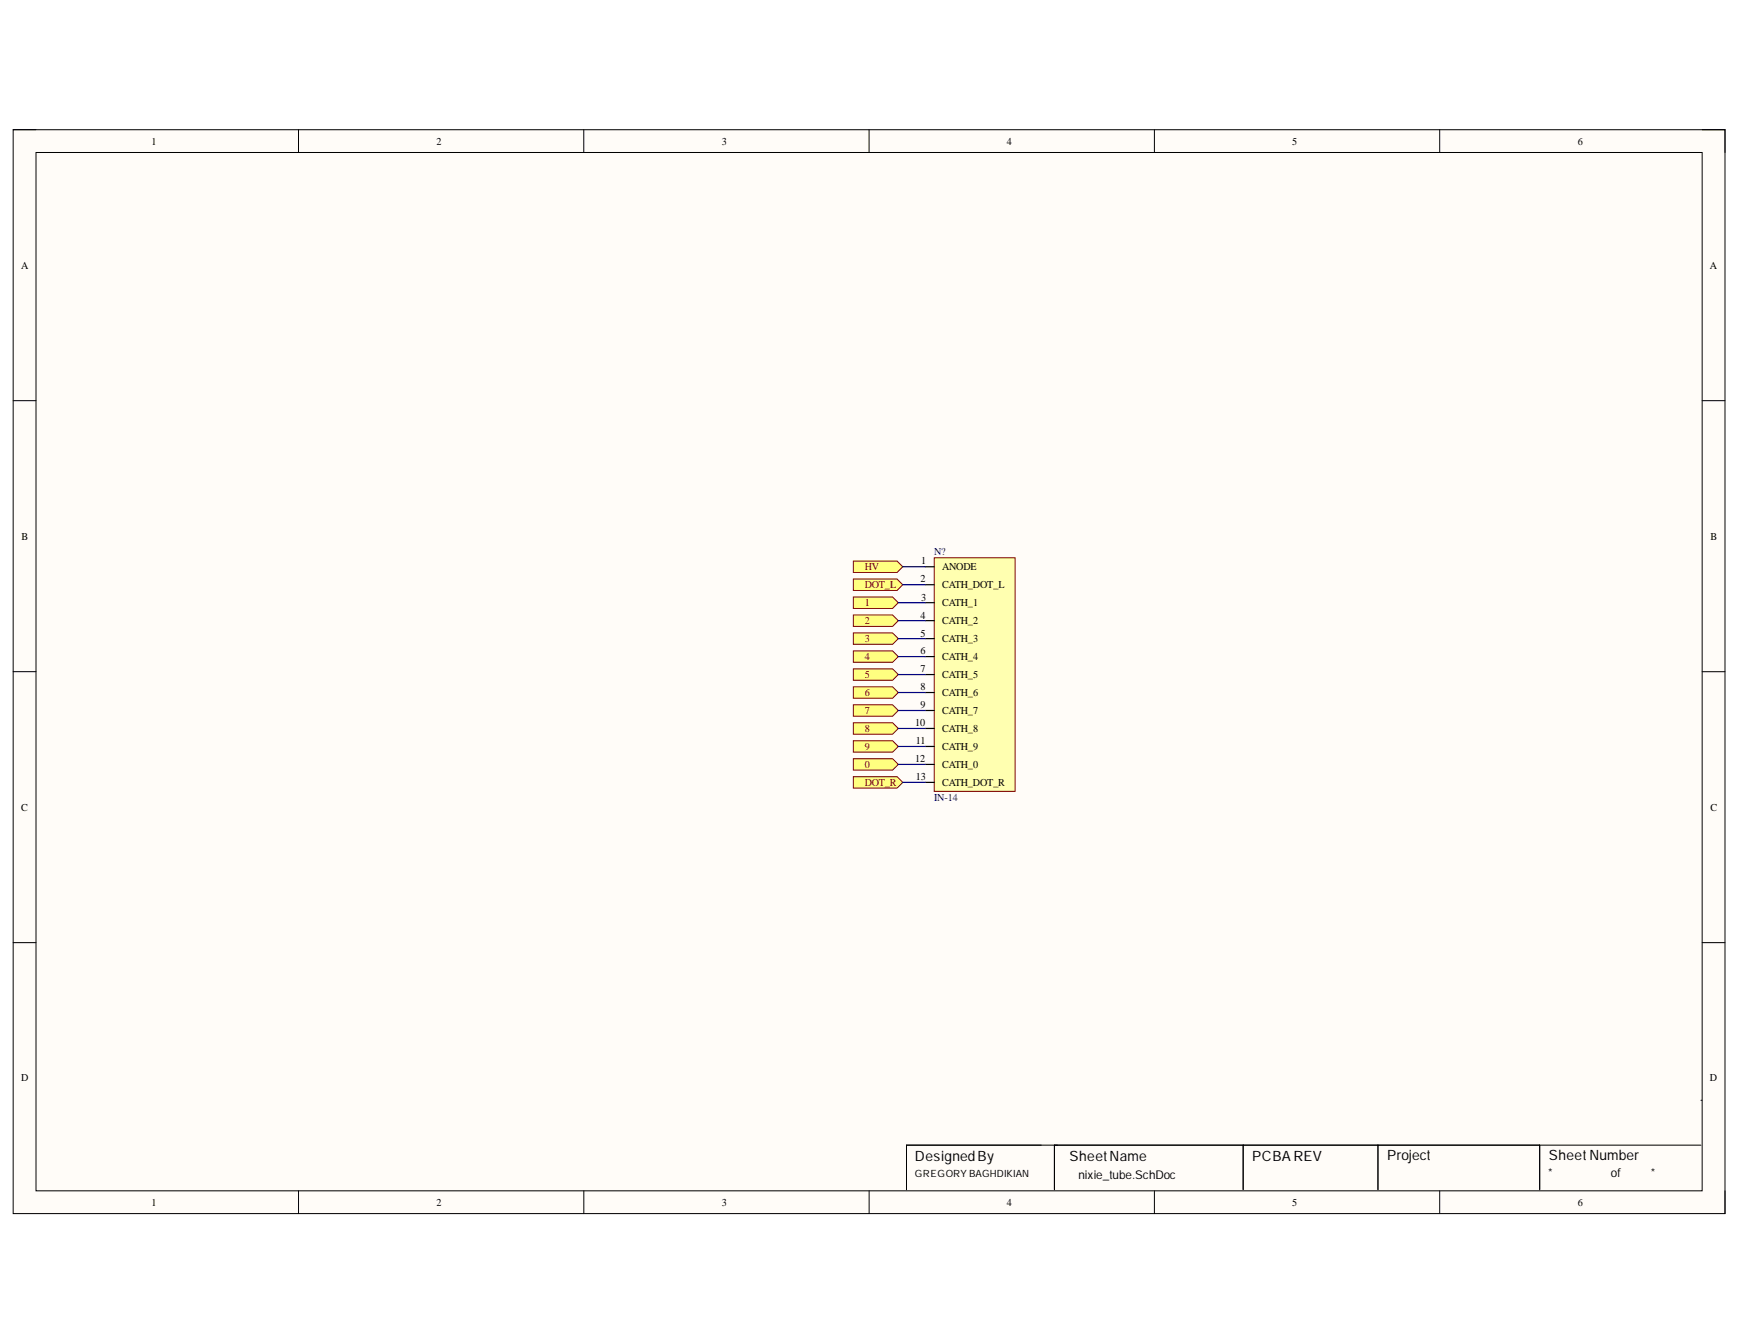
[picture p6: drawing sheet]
<svg xmlns="http://www.w3.org/2000/svg" width="279mm" height="216mm" viewBox="0 0 279 216" stroke-linecap="round" stroke-linejoin="round" font-family="sans-serif">
<path d="M2.1 20.8h275.1v174.2h-275.1z" fill-rule="evenodd" fill="#fffcf8"/>
<path d="M2.1 20.8h275.1v174.2h-275.1z" fill="none" stroke="#000" stroke-width=".16"/>
<path d="M5.8 24.5h267.7v166.8h-267.7z" fill-rule="evenodd" fill="#fffcf8"/>
<g fill="none" stroke="#000" stroke-width=".16">
<path d="M2.1 20.8h3.7M5.8 24.5h267.7v166.8h-267.7zM48 20.8v3.7M93.8 20.8v3.7M139.6 20.8v3.7M185.5 20.8v3.7M231.3 20.8v3.7M273.5 20.8h3.7v3.7M2.1 64.4h3.7M273.5 64.4h3.7M2.1 107.9h3.7M273.5 107.9h3.7"/>
<path d="M2.1 151.4h3.7M273.5 151.4h3.7M273.3 176.7h.1M48 191.3v3.7M93.8 191.3v3.7M139.6 191.3v3.7M169.4 184v7.1M185.5 191.3v3.7M199.7 184v7.1M221.4 184v7.1M231.3 191.3v3.7M247.4 184v7.1"/>
<path d="M273.3 184h-127.7v7.1M277.2 191.3v3.7"/>
</g>
<path d="M137.1 93h7l.9 .9-.9 .9h-7z" fill-rule="evenodd" fill="#ffff80"/>
<path d="M137.1 93h7l.9 .9-.9 .9h-7z" fill="none" stroke="#800000" stroke-width=".16"/>
<path d="M137.1 95.9h6.3l.9 .9-.9 .9h-6.3z" fill-rule="evenodd" fill="#ffff80"/>
<path d="M137.1 95.9h6.3l.9 .9-.9 .9h-6.3z" fill="none" stroke="#800000" stroke-width=".16"/>
<path d="M137.1 98.8h6.3l.9 .9-.9 .9h-6.3z" fill-rule="evenodd" fill="#ffff80"/>
<path d="M137.1 98.8h6.3l.9 .9-.9 .9h-6.3z" fill="none" stroke="#800000" stroke-width=".16"/>
<path d="M137.1 101.7h6.3l.9 .9-.9 .9h-6.3z" fill-rule="evenodd" fill="#ffff80"/>
<path d="M137.1 101.7h6.3l.9 .9-.9 .9h-6.3z" fill="none" stroke="#800000" stroke-width=".16"/>
<path d="M137.1 104.6h6.3l.9 .9-.9 .9h-6.3z" fill-rule="evenodd" fill="#ffff80"/>
<path d="M137.1 104.6h6.3l.9 .9-.9 .9h-6.3z" fill="none" stroke="#800000" stroke-width=".16"/>
<path d="M137.1 107.4h6.3l.9 1-.9 .9h-6.3z" fill-rule="evenodd" fill="#ffff80"/>
<path d="M137.1 107.4h6.3l.9 1-.9 .9h-6.3z" fill="none" stroke="#800000" stroke-width=".16"/>
<path d="M137.1 110.3h6.3l.9 .9-.9 1h-6.3z" fill-rule="evenodd" fill="#ffff80"/>
<path d="M137.1 110.3h6.3l.9 .9-.9 1h-6.3z" fill="none" stroke="#800000" stroke-width=".16"/>
<path d="M137.1 113.2h6.3l.9 .9-.9 1h-6.3z" fill-rule="evenodd" fill="#ffff80"/>
<path d="M137.1 113.2h6.3l.9 .9-.9 1h-6.3z" fill="none" stroke="#800000" stroke-width=".16"/>
<path d="M137.1 116.1h6.3l.9 .9-.9 .9h-6.3z" fill-rule="evenodd" fill="#ffff80"/>
<path d="M137.1 116.1h6.3l.9 .9-.9 .9h-6.3z" fill="none" stroke="#800000" stroke-width=".16"/>
<path d="M137.1 119h6.3l.9 .9-.9 .9h-6.3z" fill-rule="evenodd" fill="#ffff80"/>
<path d="M137.1 119h6.3l.9 .9-.9 .9h-6.3z" fill="none" stroke="#800000" stroke-width=".16"/>
<path d="M137.1 121.9h6.3l.9 .9-.9 .9h-6.3z" fill-rule="evenodd" fill="#ffff80"/>
<path d="M137.1 121.9h6.3l.9 .9-.9 .9h-6.3z" fill="none" stroke="#800000" stroke-width=".16"/>
<path d="M137.1 124.8h7l.9 .9-.9 .9h-7z" fill-rule="evenodd" fill="#ffff80"/>
<path d="M137.1 124.8h7l.9 .9-.9 .9h-7z" fill="none" stroke="#800000" stroke-width=".16"/>
<path d="M150.1 89.6h13v37.5h-13z" fill-rule="evenodd" fill="#ffffb0"/>
<path d="M150.1 89.6h13v37.5h-13z" fill="none" stroke="#800000" stroke-width=".16"/>
<g fill="none" stroke="#000" stroke-width=".19">
<path d="M148.7 91h1.4M148.7 93.9h1.4M148.7 96.8h1.4M148.7 99.7h1.4M148.7 102.6h1.4M148.7 105.5h1.4M148.7 108.4h1.4M148.7 111.2h1.4M148.7 114.1h1.4M148.7 117h1.4M148.7 119.9h1.4M148.7 122.8h1.4"/>
<path d="M148.7 125.7h1.4"/>
</g>
<path d="M144.3 99.7h4.4M144.3 96.8h4.4M145 93.9h3.7M144.3 117h4.4M144.3 114.1h4.4M144.3 111.2h4.4M144.3 108.4h4.4M144.3 105.5h4.4M144.3 119.9h4.4M144.3 102.6h4.4M144.3 122.8h4.4M145 125.7h3.7" fill="none" stroke="#000080" stroke-width=".19"/>
<path d="M137.1 90.1h7l.9 .9-.9 1h-7z" fill-rule="evenodd" fill="#ffff80"/>
<path d="M137.1 90.1h7l.9 .9-.9 1h-7z" fill="none" stroke="#800000" stroke-width=".16"/>
<path d="M145 91h3.7" fill="none" stroke="#000080" stroke-width=".19"/>
<g font-size="2.3">
<text x="147" y="186.5">DesignedBy</text>
<text x="171.8" y="186.5">SheetName</text>
<text x="201.2" y="186.5">PCBAREV</text>
<text x="222.9" y="186.4">Project</text>
<text x="248.8" y="186.4">SheetNumber</text>
</g>
<g font-size="1.9">
<text x="173.3" y="189.5">nixie_tube.SchDoc</text>
<text x="248.8" y="189">*</text>
<text x="258.8" y="189">of</text>
<text x="265.3" y="189">*</text>
</g>
<g font-size="1.7">
<text x="24.4" y="23.3">1</text>
<text x="70.1" y="23.3">2</text>
<text x="116" y="23.3">3</text>
<text x="161.8" y="23.3">4</text>
<text x="207.6" y="23.3">5</text>
<text x="253.5" y="23.3">6</text>
<text x="3.4" y="43.1">A</text>
<text x="274.7" y="43.1">A</text>
<text x="3.5" y="86.7">B</text>
<text x="274.8" y="86.7">B</text>
<text x="147.9" y="93.5">2</text>
<text x="148" y="90.7">1</text>
<text x="151.4" y="91.6">ANODE</text>
<text x="151.4" y="94.5">CATH_DOT_L</text>
<text x="147.9" y="99.4">4</text>
<text x="148" y="96.5">3</text>
<text x="151.4" y="97.4">CATH_1</text>
<text x="151.4" y="100.2">CATH_2</text>
<text x="147.9" y="102.3">5</text>
<text x="147.9" y="105.1">6</text>
<text x="151.4" y="103.2">CATH_3</text>
<text x="151.4" y="106.1">CATH_4</text>
<text x="147.9" y="108">7</text>
<text x="147.9" y="110.9">8</text>
<text x="147.9" y="113.8">9</text>
<text x="151.4" y="108.9">CATH_5</text>
<text x="151.4" y="111.8">CATH_6</text>
<text x="147.1" y="116.6">10</text>
<text x="147.1" y="119.6">11</text>
<text x="151.4" y="114.7">CATH_7</text>
<text x="151.4" y="117.6">CATH_8</text>
<text x="147.1" y="122.5">12</text>
<text x="147.1" y="125.3">13</text>
<text x="151.4" y="120.4">CATH_9</text>
<text x="151.4" y="123.3">CATH_0</text>
<text x="3.4" y="130.3">C</text>
<text x="151.4" y="126.3">CATH_DOT_R</text>
<text x="274.8" y="130.3">C</text>
<text x="3.4" y="173.7">D</text>
<text x="274.7" y="173.7">D</text>
<text x="24.4" y="193.7">1</text>
<text x="70.1" y="193.7">2</text>
<text x="116" y="193.7">3</text>
<text x="161.8" y="193.7">4</text>
<text x="207.6" y="193.7">5</text>
<text x="253.5" y="193.7">6</text>
</g>
<g font-size="1.7" fill="#000080">
<text x="150.1" y="89.2">N?</text>
<text x="150.1" y="128.6">IN-14</text>
</g>
<g font-size="1.7" fill="#800000">
<text x="138.9" y="94.5">DOT_L</text>
<text x="138.9" y="91.6">HV</text>
<text x="138.9" y="97.4">1</text>
<text x="138.9" y="100.2">2</text>
<text x="138.9" y="103.2">3</text>
<text x="138.9" y="106.1">4</text>
<text x="138.9" y="108.9">5</text>
<text x="138.9" y="111.8">6</text>
<text x="138.9" y="114.7">7</text>
<text x="138.9" y="117.6">8</text>
<text x="138.9" y="120.4">9</text>
<text x="138.9" y="123.3">0</text>
<text x="138.9" y="126.3">DOT_R</text>
</g>
<text font-size="1.6" x="147" y="189.1">GREGORY BAGHDIKIAN</text>
</svg>
